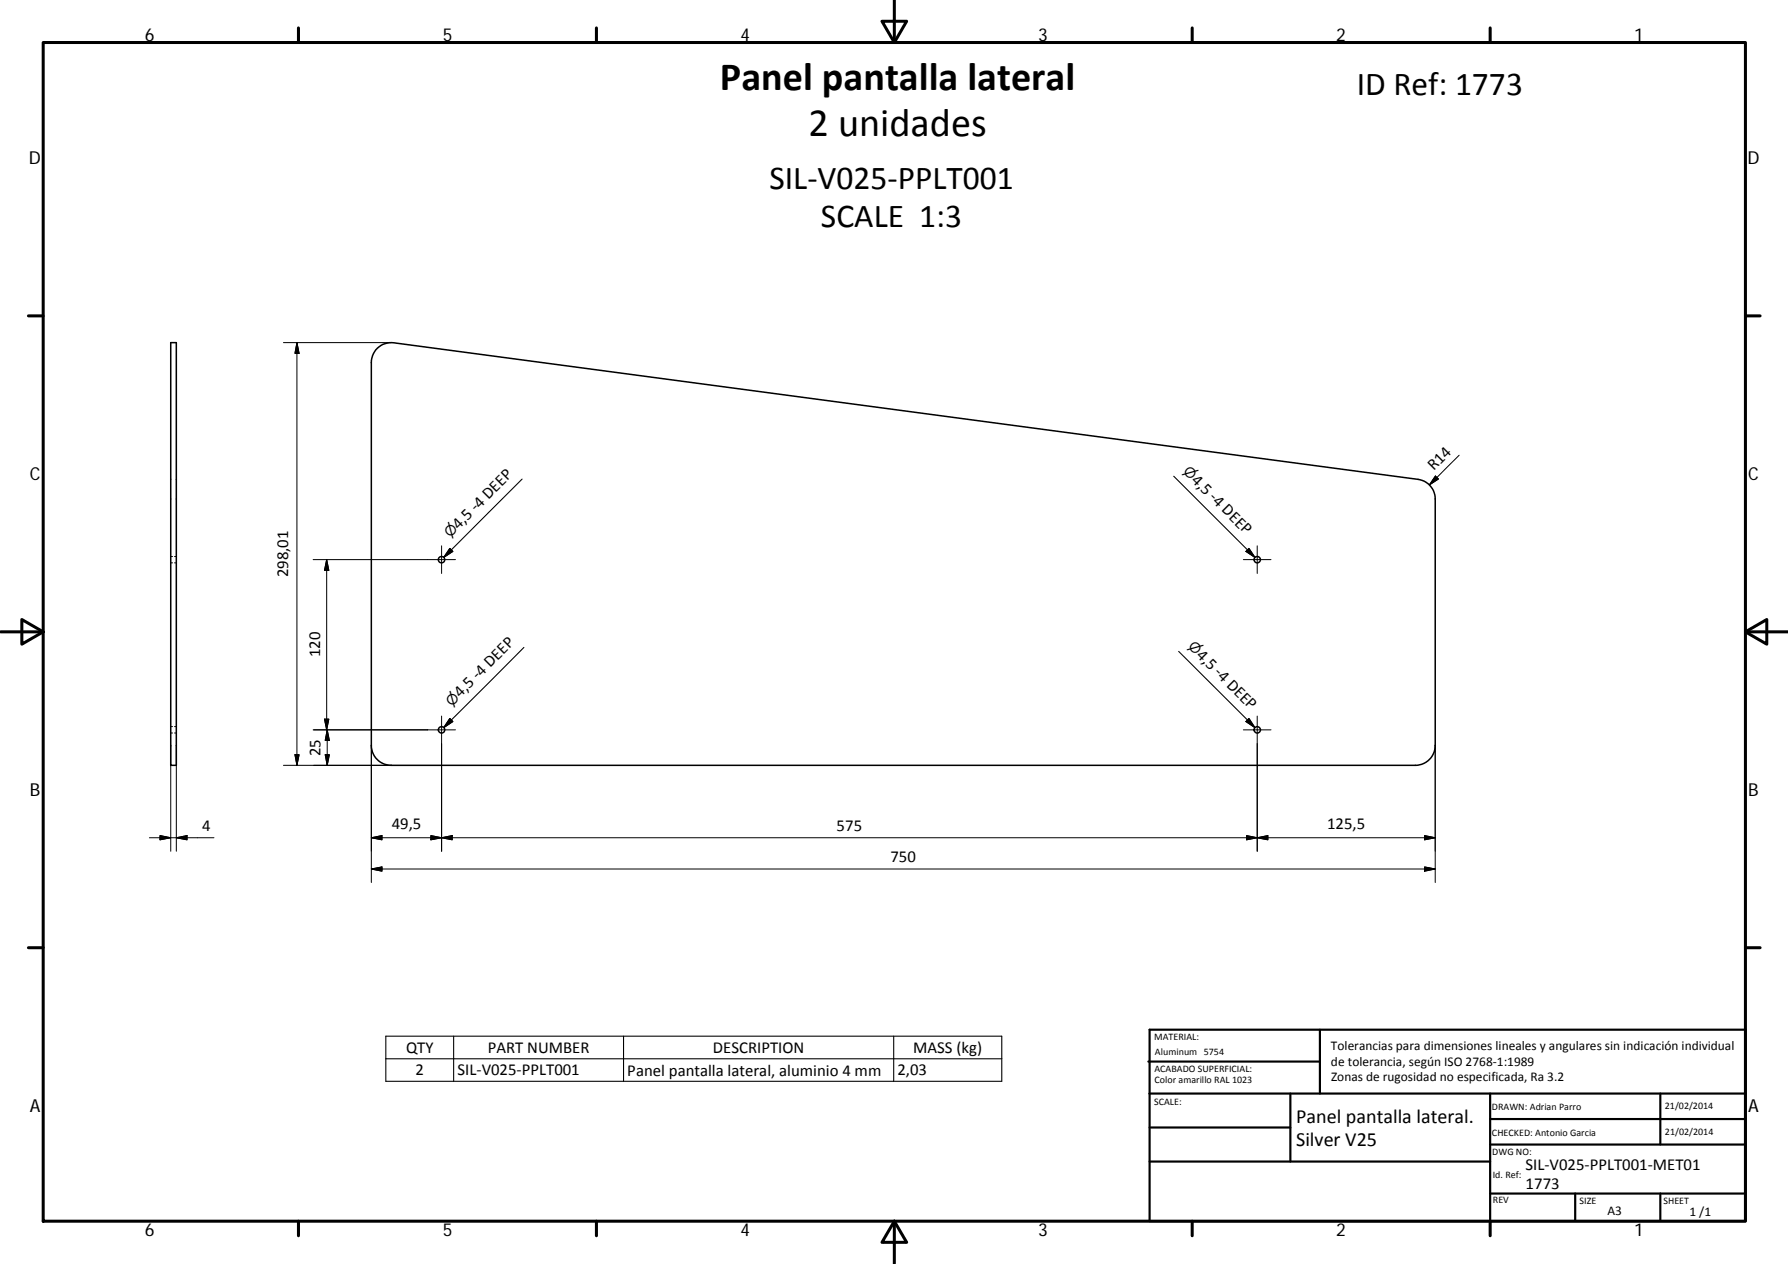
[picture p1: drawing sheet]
<svg xmlns="http://www.w3.org/2000/svg" width="420mm" height="297mm" viewBox="0 0 420 297" stroke-linecap="round" stroke-linejoin="round" font-family="sans-serif">
<g fill="none" stroke="#000" stroke-width=".36">
<path d="M40.1 80.5v.1M40.1 80.5h1.3M41.4 80.6v99.3h-1.3v-99.3M41.4 80.5v.1M88.7 81.9a4.8 4.8 0 0 1 3.9-1.3l240.6 32a4.7 4.7 0 0 1 4.1 4.7v57.9a4.7 4.7 0 0 1-4.7 4.7h-240.7a4.7 4.7 0 0 1-4.6-4.7v-90l.1-1.1 .3-1z"/>
<circle cx="103.8" cy="131.5" r=".75"/>
<circle cx="295.4" cy="131.5" r=".74"/>
<circle cx="103.8" cy="171.5" r=".75"/>
<circle cx="295.4" cy="171.5" r=".74"/>
</g>
<g fill="none" stroke="#000" stroke-width=".23">
<path d="M66.6 80.5h25.3M69.8 80.5l.5 2.5h-1zM69.8 80.5v99.4M337.3 111.9l.7 .7-2.1 1.4zM342.9 107l-7 7M40.1 132.3h.4M40.1 130.8h.4M41 132.3h.4M41 130.8h.4M73.6 131.5h33.4M76.8 131.5v40M76.8 131.5l.5 2.5h-1z"/>
<path d="M103.8 128.3v6.5M292.2 131.5h6.5M295.4 128.3v6.5M40.1 175.2v24.8M40.1 172.3h.4M40.1 170.8h.4M41 172.3h.4M41 170.8h.4M41.4 175.2v24.8M66.6 179.9h25.3M69.3 177.4h1l-.5 2.5zM73.6 171.5h33.4"/>
<path d="M76.3 169h1l-.5 2.5zM76.4 177.4h1l-.5 2.5zM76.9 171.5v8.4M76.9 171.5l.5 2.5h-1zM87.3 175.2v32.2M103.8 168.3v31.7M292.2 171.5h6.5M295.4 168.3v31.7M337.3 175.2v32.2M35.1 196.9h15.2M37.6 196.4l2.5 .5-2.5 .5zM41.4 196.9l2.6-.5v1z"/>
<path d="M87.3 196.9l2.5-.5v1zM87.3 196.9h250M101.3 196.4l2.5 .5-2.5 .5zM103.8 196.9l2.5-.5v1zM292.9 196.4l2.5 .5-2.5 .5zM295.4 196.9l2.5-.5v1zM334.8 196.4l2.5 .5-2.5 .5zM87.3 204.2l2.5-.5v1zM87.3 204.2h250M334.8 203.7l2.5 .5-2.5 .5z"/>
</g>
<g fill="none" stroke="#000" stroke-width=".71">
<path d="M10.1 10h400.1v277h-400.1zM70.1 6.6v3.4M140.2 6.6v3.4M207.3 5h5.8l-2.9 5zM210.2 0v10M280.2 6.6v3.4M350.2 6.6v3.4M6.7 74.2h3.4M410.2 74.2h3.4M.2 148.5h9.9M5.1 145.6l5 2.9-5 2.9zM410.2 148.5l5-2.9v5.8z"/>
<path d="M410.2 148.5h9.9M6.7 222.7h3.4M410.2 222.7h3.4M70.1 287v3.4M140.2 287v3.4M210.2 287l2.9 5h-5.8zM210.2 287v10M280.2 287v3.4M350.2 287v3.4"/>
</g>
<g fill="none" stroke="#000" stroke-width=".51">
<path d="M269.8 249.5h40.4M270.1 257h140.1M270.1 242h140.1v45h-140.1zM303.2 257v16M310.2 242v15M350.2 257v30M390.2 257v12M270.1 273h80.1M270.1 265h33.1M350.2 269h60M350.2 263h60M350.2 280.5h60"/>
<path d="M370.2 280.5v6.5M390.2 280.5v6.5"/>
</g>
<g fill="none" stroke="#000" stroke-width=".25">
<path d="M122.7 112.6l-18.4 18.4M275.8 111.9l19.1 19.1M105.7 128.9l.7 .7-2.1 1.4zM293.5 128.9l1.4 2.1-2.1-1.4zM123.1 152.1l-18.8 18.9M277 153.1l17.9 17.9M105.7 168.8l.7 .8-2.1 1.4zM293.5 168.8l1.4 2.2-2.1-1.4zM90.7 243.5h144.7v10.6h-144.7zM90.7 248.8h144.7M106.6 243.5v10.6M146.5 243.5v10.6"/>
<path d="M210 243.5v10.6"/>
</g>
<g fill="#000" stroke="#000" stroke-width=".23">
<path d="M69.8 80.5l.5 2.5h-1zM337.3 111.9l.7 .7-2.1 1.4zM76.8 131.5l.5 2.5h-1zM69.3 177.4h1l-.5 2.5zM76.3 169h1l-.5 2.5zM76.4 177.4h1l-.5 2.5zM76.9 171.5l.5 2.5h-1zM37.6 196.4l2.5 .5-2.5 .5zM41.4 196.9l2.6-.5v1zM87.3 196.9l2.5-.5v1zM101.3 196.4l2.5 .5-2.5 .5zM103.8 196.9l2.5-.5v1z"/>
<path d="M292.9 196.4l2.5 .5-2.5 .5zM295.4 196.9l2.5-.5v1zM334.8 196.4l2.5 .5-2.5 .5zM87.3 204.2l2.5-.5v1zM334.8 203.7l2.5 .5-2.5 .5z"/>
</g>
<path d="M105.7 128.9l.7 .7-2.1 1.4zM293.5 128.9l1.4 2.1-2.1-1.4zM105.7 168.8l.7 .8-2.1 1.4zM293.5 168.8l1.4 2.2-2.1-1.4z" fill="#000" stroke="#000" stroke-width=".25"/>
<g font-size="9.4">
<text x="169.2" y="21.1">Panel pantalla lateral</text>
<text x="190" y="31.9">2 unidades</text>
</g>
<g font-size="7.9">
<text x="318.8" y="22.4">ID Ref: 1773</text>
<text x="180.8" y="44.4">SIL‐V025‐PPLT001</text>
<text x="192.9" y="53.4">SCALE 1:3</text>
</g>
<g font-size="4.7">
<text x="304.6" y="263.9">Panel pantalla lateral.</text>
<text x="304.6" y="269.3">Silver V25</text>
</g>
<g font-size="4.2">
<text x="34" y="9.6">6</text>
<text x="104" y="9.6">5</text>
<text x="174" y="9.6">4</text>
<text x="244" y="9.6">3</text>
<text x="314" y="9.6">2</text>
<text x="384" y="9.6">1</text>
<text x="6.8" y="38.7">D</text>
<text x="410.6" y="38.7">D</text>
<text x="7" y="112.9">C</text>
<text x="410.8" y="112.9">C</text>
<text x="7" y="187.1">B</text>
<text x="410.8" y="187.1">B</text>
<text x="7" y="261.3">A</text>
<text x="410.8" y="261.3">A</text>
<text x="34" y="290.4">6</text>
<text x="104" y="290.4">5</text>
<text x="174" y="290.4">4</text>
<text x="244" y="290.4">3</text>
<text x="314" y="290.4">2</text>
<text x="384" y="290.4">1</text>
</g>
<g font-size="3.9">
<text x="279.9" y="112.9" transform="rotate(45 279.9 112.9)">4,5 ‐4 DEEP</text>
<text x="336.9" y="110.8" transform="rotate(-45 336.9 110.8)">R14</text>
<text x="107.7" y="124.5" transform="rotate(-45 107.7 124.5)">4,5 ‐4 DEEP</text>
<text x="67.7" y="135.7" transform="rotate(-90 67.7 135.7)">298,01</text>
<text x="75.2" y="154.5" transform="rotate(-90 75.2 154.5)">120</text>
<text x="281" y="154.1" transform="rotate(45 281 154.1)">4,5 ‐4 DEEP</text>
<text x="108.2" y="164" transform="rotate(-45 108.2 164)">4,5 ‐4 DEEP</text>
<text x="75.3" y="177.7" transform="rotate(-90 75.3 177.7)">25</text>
<text x="47.5" y="195.3">4</text>
<text x="92" y="194.8">49,5</text>
<text x="196.6" y="195.3">575</text>
<text x="311.9" y="194.8">125,5</text>
<text x="209.3" y="202.6">750</text>
<text x="95.4" y="247.4">QTY</text>
<text x="114.6" y="247.4">PART NUMBER</text>
<text x="167.5" y="247.4">DESCRIPTION</text>
<text x="214.6" y="247.5">MASS (kg)</text>
<text x="97.7" y="252.7">2</text>
<text x="107.5" y="252.7">SIL‐V025‐PPLT001</text>
<text x="147.4" y="252.8">Panel pantalla lateral, aluminio 4 mm</text>
<text x="210.9" y="252.7">2,03</text>
<text x="358.5" y="274.9">SIL‐V025‐PPLT001‐MET01</text>
<text x="358.5" y="279.4">1773</text>
</g>
<g font-size="3.3">
<text x="277.9" y="110.9" transform="rotate(45 277.9 110.9)">⌀</text>
<text x="105.8" y="126.5" transform="rotate(-45 105.8 126.5)">⌀</text>
<text x="279" y="152.1" transform="rotate(45 279 152.1)">⌀</text>
<text x="106.2" y="166" transform="rotate(-45 106.2 166)">⌀</text>
</g>
<g font-size="3.1">
<text x="312.8" y="246.8">Tolerancias para dimensiones lineales y angulares sin indicación individual</text>
<text x="312.8" y="250.4">de tolerancia, según ISO 2768‐1:1989</text>
<text x="312.8" y="254">Zonas de rugosidad no especificada, Ra 3.2</text>
<text x="377.7" y="285.6">A3</text>
<text x="397" y="285.9">1 /1</text>
</g>
<g font-size="2.4">
<text x="271.2" y="244.4">MATERIAL:</text>
<text x="271.3" y="251.9">ACABADO SUPERFICIAL:</text>
<text x="271.4" y="247.9">Aluminum 5754</text>
<text x="271.3" y="254.6">Color amarillo RAL 1023</text>
<text x="271.2" y="259.7">SCALE:</text>
<text x="350.6" y="260.9">DRAWN: Adrian Parro</text>
<text x="391.2" y="260.6">21/02/2014</text>
<text x="350.6" y="267">CHECKED: Antonio Garcia</text>
<text x="391.2" y="266.6">21/02/2014</text>
<text x="350.7" y="271.4">DWG NO:</text>
<text x="350.8" y="276.8">Id. Ref:</text>
<text x="350.8" y="282.8">REV</text>
<text x="371.2" y="282.9">SIZE</text>
<text x="390.9" y="282.9">SHEET</text>
</g>
</svg>
